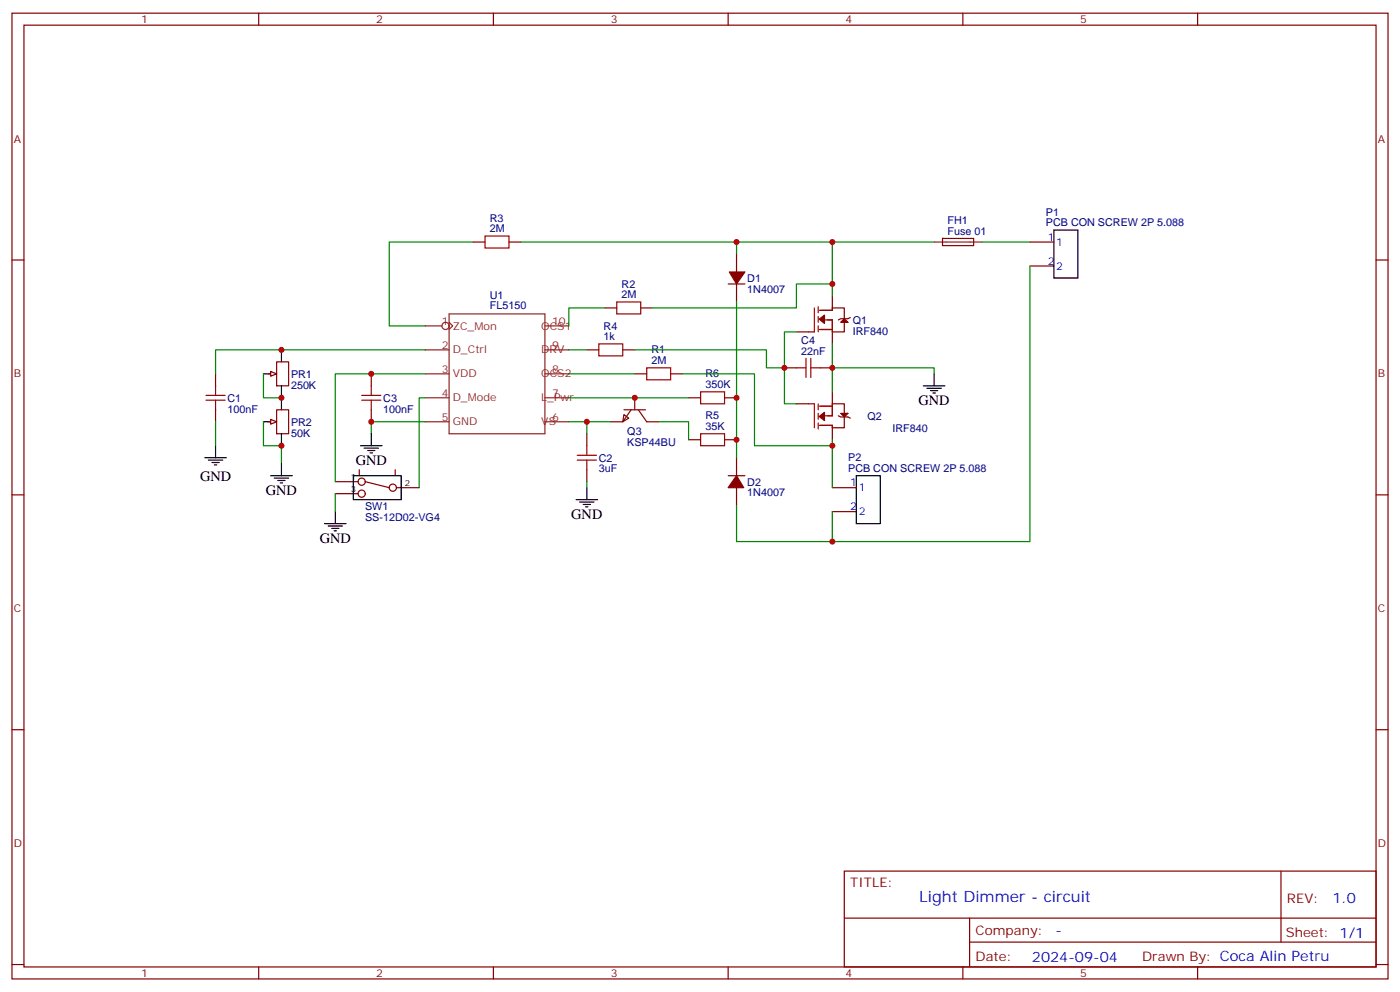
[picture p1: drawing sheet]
<svg xmlns="http://www.w3.org/2000/svg" width="412mm" height="292mm" viewBox="0 0 412 292" stroke-linecap="round" stroke-linejoin="round" font-family="sans-serif">
<g fill="none" stroke="#870000" stroke-width=".35">
<path d="M3.5 3.9h405.4v284.3h-405.4zM7.1 7.4h398.2v277.3h-398.2zM76.2 3.9v3.5M145.3 3.9v3.5M214.5 3.9v3.5M283.6 3.9v3.5M352.8 3.9v3.5M3.5 76.6h3.6M139.3 71.3h3.6M149.9 71.3h3.6M405.3 76.6h3.6M178.2 90.7h3.5"/>
<path d="M188.7 90.7h3.6M63.5 110.1v3.5M79 110.1h1.8M81.5 106.5h3.5v7.1h-3.5zM172.9 103h3.5M183.4 103h3.6M187 110.1h3.5M197.6 110.1h3.5M202.8 117.1h3.6M213.4 117.1h3.6M231.1 108.3h3.5M241.7 108.3h3.5"/>
<path d="M63.5 120.7v3.5M105.8 138.3v1.8M116.4 138.3v1.8M172.9 127.7v3.5M172.9 138.3v3.5M202.8 129.5h3.6M213.4 129.5h3.6M3.5 145.7h3.6M98.8 141.8h6.7M98.8 145.3h6.7M107.6 141.8l7.1 1.8M116.8 143.6h6.7"/>
<path d="M405.3 145.7h3.6M3.5 214.8h3.6M405.3 214.8h3.6M248.7 256.5h156.6v28.2h-156.6zM377.3 256.5v20.9M248.7 270.3h156.5M285.6 277.4h119.6M285.6 270.3v14.1M3.5 284h3.6M76.2 284.7v3.5M145.3 284.7v3.5M214.5 284.7v3.5"/>
<path d="M283.6 284.7v3.5M352.8 284.7v3.5M405.3 284h3.6"/>
<circle cx="106.5" cy="141.8" r="1.06"/>
<circle cx="106.5" cy="145.3" r="1.06"/>
<circle cx="115.7" cy="143.6" r="1.06"/>
</g>
<g fill="none" stroke="#8c2424" stroke-width=".35">
<path d="M125.2 96h5M132.3 94.9l1 1.1-1 1M132.3 92.4h28.2v35.3h-28.2zM160.5 96h7.1M125.2 117.1h7.1M125.2 103h7.1M125.2 110.1h7.1M160.5 117.1h7.1M160.5 103h7.1M160.5 110.1h7.1M125.2 124.2h7.1M160.5 124.2h7.1"/>
<circle cx="131.2" cy="96" r="1.06"/>
</g>
<g fill="none" stroke="#a10000" stroke-width=".35">
<path d="M142.9 69.5h7v3.5h-7zM181.7 88.9h7v3.5h-7zM60.7 116.4h5.6M60.7 117.8h5.6M63.5 113.6v2.8M63.5 117.8v2.9M176.4 101.2h7v3.6h-7zM190.5 108.3h7.1v3.5h-7.1zM206.4 115.4h7v3.5h-7zM234.6 108.3h2.8M237.4 105.5v5.6M238.8 108.3h2.9"/>
<path d="M238.8 105.5v5.6M170 135.5h5.7M170 134.1h5.7M172.9 131.2v2.9M172.9 135.5v2.8M206.4 127.7h7v3.5h-7z"/>
</g>
<path d="M77.6 110.1h3.5M82.9 103v3.5M82.9 113.6v3.5M104.1 140.1h14.1v7h-14.1z" fill="none" stroke="#000" stroke-width=".35"/>
<path d="M79.7 109.4l1.8 .7-1.8 .7z" fill="#f0f0f0" stroke="#870000" stroke-width=".35"/>
<path d="M82.9 117.1v3.6M77.6 124.2h3.5M82.9 127.7v3.5" fill="none" stroke="#000" stroke-width=".35"/>
<path d="M79 124.2h1.8M81.5 120.7h3.5v7h-3.5z" fill="none" stroke="#870000" stroke-width=".35"/>
<path d="M79.7 123.5l1.8 .7-1.8 .7z" fill="#f0f0f0" stroke="#870000" stroke-width=".35"/>
<g fill="none" stroke="#870000" stroke-width=".35">
<path d="M217 74.8v5.3M277.6 70.2h9.2v2.1h-9.1zM303.4 78.3h7M303.4 71.3h7M214.5 83.6h4.9M217 83.6v5.3M234.6 97.7h3.5M245.2 87.1v3.6h3.5v7h-3.5v3.5M250.5 93.5l-.7 .3h-2.2l-.7 .4M109.4 110.1v3.5M187 117.1v3.6M234.6 118.9h3.5"/>
<path d="M245.2 115.4v3.5h3.5v7h-3.5v3.6M109.4 120.7v3.5M183.8 122.1l1.4 1-1.8 1.1zM183.8 120.7h6.3M185.9 120.7l-2.5 3.5h-3.5M188 120.7l2.5 3.5h3.5M217 134.8v5.3M246.9 122.4l.7 .4h2.2l.7 .3M214.5 140.1h4.9M217 143.6v5.3M245.2 150.6h7M245.2 143.6h7"/>
</g>
<g fill="#870000" stroke="#870000" stroke-width=".35">
<path d="M217 140.1l2.1 3.5h-4.6z"/>
<path d="M214.8 80.1h4.6l-2.4 3.5z"/>
<path d="M241.3 94l1.6-1.2v2.4z"/>
<path d="M247.6 94.9l1.1-1.1 1.1 1.1z"/>
<path d="M241.3 122.6l1.6-1.2v2.4z"/>
<path d="M247.6 121.7h2.2l-1.1 1.1z"/>
</g>
<g fill="none" stroke="#a10000" stroke-width=".35">
<path d="M239.9 90.7v7h-1.8M241 90.3v1.8M241 93.2v1.7M241 96v1.7M241.3 97h3.9M243.1 94.2h2.1v3.5M245.2 90.7v.7h-3.9M106.5 117.8h5.7M106.5 116.4h5.7M109.4 113.6v2.8M109.4 117.8v2.9M238.1 118.9h1.8v7"/>
<path d="M241 118.9v1.8M241.3 119.6h3.9M245.2 118.9v3.5h-2.1M241 121.7v1.7M241 124.5v1.8M241.3 125.2h3.9v.7"/>
</g>
<g fill="none" stroke="#000" stroke-width=".35">
<path d="M310.4 67.7h7.1v14.1h-7.1zM272 113.6h6.3M273 114.3h4.3M274.1 115h2.1M274.8 115.7h.7M275.2 110.1v3.5M60.3 134.8h6.4M61.4 135.5h4.2M62.4 136.2h2.2M63.1 136.9h.8M63.5 131.2v3.6M82.9 136.5v3.6"/>
<path d="M106.2 131.2h6.3M107.2 131.9h4.3M108.3 132.6h2.1M109 133.4h.7M109.4 127.7v3.5M79.7 140.1h6.4M80.8 140.8h4.2M81.8 141.5h2.2M82.5 142.2h.8M95.6 154.2h6.4M96.7 154.9h4.2M97.7 155.6h2.1"/>
<path d="M98.4 156.3h.7M98.8 150.6v3.6M169.7 147.1h6.3M170.7 147.8h4.3M171.8 148.5h2.1M172.5 149.2h.7M172.9 143.6v3.5M252.2 140.1h7.1v14.1h-7.1z"/>
</g>
<g fill="none" stroke="#008700" stroke-width=".35">
<path d="M139.3 71.3h-24.6v24.7h10.5M153.5 71.3h63.5v3.5M217 71.3h28.2M275.2 71.3h-30v15.8M289.3 71.3h14.1M303.4 78.3v81.2h-86.4v-10.6M178.2 90.7h-10.6v5.3M217 88.9v45.9M234.6 97.7h-3.5v21.2h3.5M245.2 83.6h-10.6v7.1h-42.3M77.6 110.1v7h5.3M125.2 103h-61.7v7.1"/>
<path d="M125.2 110.1h-26.4v31.7M125.2 117.1h-1.7v26.5M167.6 117.1h35.2M167.6 103h5.3M167.6 110.1h19.4M187 103h38.8v5.3h5.3M201.1 110.1h21.1v21.1h23M245.2 101.2v14.2M245.2 108.3h30v1.8M63.5 124.2v7M77.6 124.2v7h5.3v5.3M125.2 124.2h-15.8v3.5"/>
<path d="M167.6 124.2h12.3M172.9 124.2v3.5M194 124.2h8.8v5.3M245.2 129.5v14.1M98.8 145.3v5.3M172.9 141.8v1.8M245.2 150.6v8.9"/>
</g>
<path d="M275.2 71.3h14.1" fill="none" stroke="#8c2424" stroke-width=".35"/>
<g fill="#c00">
<circle cx="187" cy="117.1" r=".88"/>
<circle cx="82.9" cy="103" r=".88"/>
<circle cx="82.9" cy="117.1" r=".88"/>
<circle cx="82.9" cy="131.2" r=".88"/>
<circle cx="172.9" cy="124.2" r=".88"/>
<circle cx="245.2" cy="83.6" r=".88"/>
<circle cx="245.2" cy="108.3" r=".88"/>
<circle cx="231.1" cy="108.3" r=".88"/>
<circle cx="245.2" cy="159.5" r=".88"/>
<circle cx="245.2" cy="131.2" r=".88"/>
<circle cx="109.4" cy="110.1" r=".88"/>
<circle cx="217" cy="71.3" r=".88"/>
<circle cx="245.2" cy="71.3" r=".88"/>
<circle cx="217" cy="129.5" r=".88"/>
<circle cx="217" cy="117.1" r=".88"/>
<circle cx="109.4" cy="124.2" r=".88"/>
</g>
<text font-size="4.6" fill="#00f" x="270.8" y="265.5">Light Dimmer - circuit</text>
<g font-size="4.2">
<text x="270.6" y="119.2">GND</text>
<text x="104.8" y="136.9">GND</text>
<text x="58.9" y="141.5">GND</text>
<text x="78.3" y="145.7">GND</text>
<text x="168.3" y="152.8">GND</text>
<text x="94.2" y="159.8">GND</text>
</g>
<g font-size="4.2" fill="#00f">
<text x="392.5" y="265.7">1.0</text>
<text x="310.9" y="275.3">-</text>
<text x="304" y="283.1">2024-09-04</text>
</g>
<g font-size="3.9" fill="#800">
<text x="250.5" y="261.1">TITLE:</text>
<text x="379.1" y="265.7">REV:</text>
<text x="287.4" y="275.3">Company:</text>
<text x="378.7" y="275.9">Sheet: 1/1</text>
<text x="287.4" y="282.9">Date:</text>
<text x="336.4" y="283">Drawn By: Coca Alin Petru</text>
</g>
<g font-size="3.2" fill="#800">
<text x="41.6" y="6.9">1</text>
<text x="110.8" y="6.9">2</text>
<text x="179.9" y="6.9">3</text>
<text x="249.1" y="6.9">4</text>
<text x="318.2" y="6.9">5</text>
<text x="4.1" y="42">A</text>
<text x="405.9" y="42">A</text>
<text x="4.1" y="111.1">B</text>
<text x="405.9" y="111.1">B</text>
<text x="4.1" y="180.3">C</text>
<text x="405.9" y="180.3">C</text>
<text x="4.1" y="249.4">D</text>
<text x="405.9" y="249.4">D</text>
<text x="41.6" y="287.7">1</text>
<text x="110.8" y="287.7">2</text>
<text x="179.9" y="287.7">3</text>
<text x="249.1" y="287.7">4</text>
<text x="318.2" y="287.7">5</text>
</g>
<g font-size="3.2" fill="#000080">
<text x="144.3" y="65.3">R3</text>
<text x="279.1" y="66">FH1</text>
<text x="308.1" y="63.5">P1</text>
<text x="144.3" y="68.4">2M</text>
<text x="279.1" y="69.1">Fuse 01</text>
<text x="308.1" y="66.7">PCB CON SCREW 2P 5.088</text>
<text x="220.1" y="83">D1</text>
<text x="144.3" y="87.9">U1</text>
<text x="183.1" y="87.8">2M</text>
<text x="183.1" y="84.7">R2</text>
<text x="220.1" y="86.2">1N4007</text>
<text x="144.3" y="91.1">FL5150</text>
<text x="251.2" y="95.4">Q1</text>
<text x="177.8" y="100.2">1k</text>
<text x="177.8" y="97">R4</text>
<text x="236" y="101.3">C4</text>
<text x="251.2" y="98.6">IRF840</text>
<text x="191.9" y="107.2">2M</text>
<text x="191.9" y="104.1">R1</text>
<text x="236" y="104.4">22nF</text>
<text x="85.7" y="111.3">PR1</text>
<text x="207.8" y="111.1">R6</text>
<text x="67" y="118.4">C1</text>
<text x="85.7" y="114.5">250K</text>
<text x="112.9" y="118.3">C3</text>
<text x="207.8" y="114.3">350K</text>
<text x="67" y="121.5">100nF</text>
<text x="85.7" y="125.4">PR2</text>
<text x="112.9" y="121.5">100nF</text>
<text x="207.8" y="123.5">R5</text>
<text x="255.6" y="123.6">Q2</text>
<text x="85.7" y="128.6">50K</text>
<text x="184.8" y="131.2">KSP44BU</text>
<text x="184.8" y="128">Q3</text>
<text x="207.8" y="126.6">35K</text>
<text x="262.9" y="127.1">IRF840</text>
<text x="176.4" y="135.9">C2</text>
<text x="249.8" y="135.8">P2</text>
<text x="176.4" y="139.1">3uF</text>
<text x="220.1" y="143">D2</text>
<text x="249.8" y="139">PCB CON SCREW 2P 5.088</text>
<text x="220.1" y="146.1">1N4007</text>
<text x="107.6" y="153.3">SS-12D02-VG4</text>
<text x="107.6" y="150.1">SW1</text>
</g>
<g font-size="3.2" fill="#00f">
<text x="308.7" y="70.9">1</text>
<text x="308.7" y="78">2</text>
<text x="311.1" y="72.3">1</text>
<text x="311.1" y="79.4">2</text>
<text x="250.5" y="143.2">1</text>
<text x="252.9" y="144.6">1</text>
<text x="250.5" y="150.3">2</text>
<text x="252.9" y="151.7">2</text>
</g>
<g font-size="3.2" fill="#8d2323">
<text x="130.2" y="95.6">1</text>
<text x="162.6" y="95.6">10</text>
<text x="133.3" y="97">ZC_Mon</text>
<text x="159.5" y="97">OCS1</text>
<text x="130.2" y="102.7">2</text>
<text x="133.3" y="104.1">D_Ctrl</text>
<text x="159.5" y="104.1">DRV</text>
<text x="162.6" y="102.7">9</text>
<text x="130.2" y="109.7">3</text>
<text x="133.3" y="111.1">VDD</text>
<text x="159.5" y="111.1">OCS2</text>
<text x="162.6" y="109.7">8</text>
<text x="130.2" y="116.8">4</text>
<text x="133.3" y="118.2">D_Mode</text>
<text x="159.5" y="118.2">L_Pwr</text>
<text x="162.6" y="116.8">7</text>
<text x="130.2" y="123.8">5</text>
<text x="133.3" y="125.2">GND</text>
<text x="159.5" y="125.2">VS</text>
<text x="162.6" y="123.8">6</text>
</g>
<g font-size="2.5">
<text x="103.4" y="141.5">1</text>
<text x="119.2" y="143.2">2</text>
<text x="103.4" y="145">3</text>
</g>
</svg>
